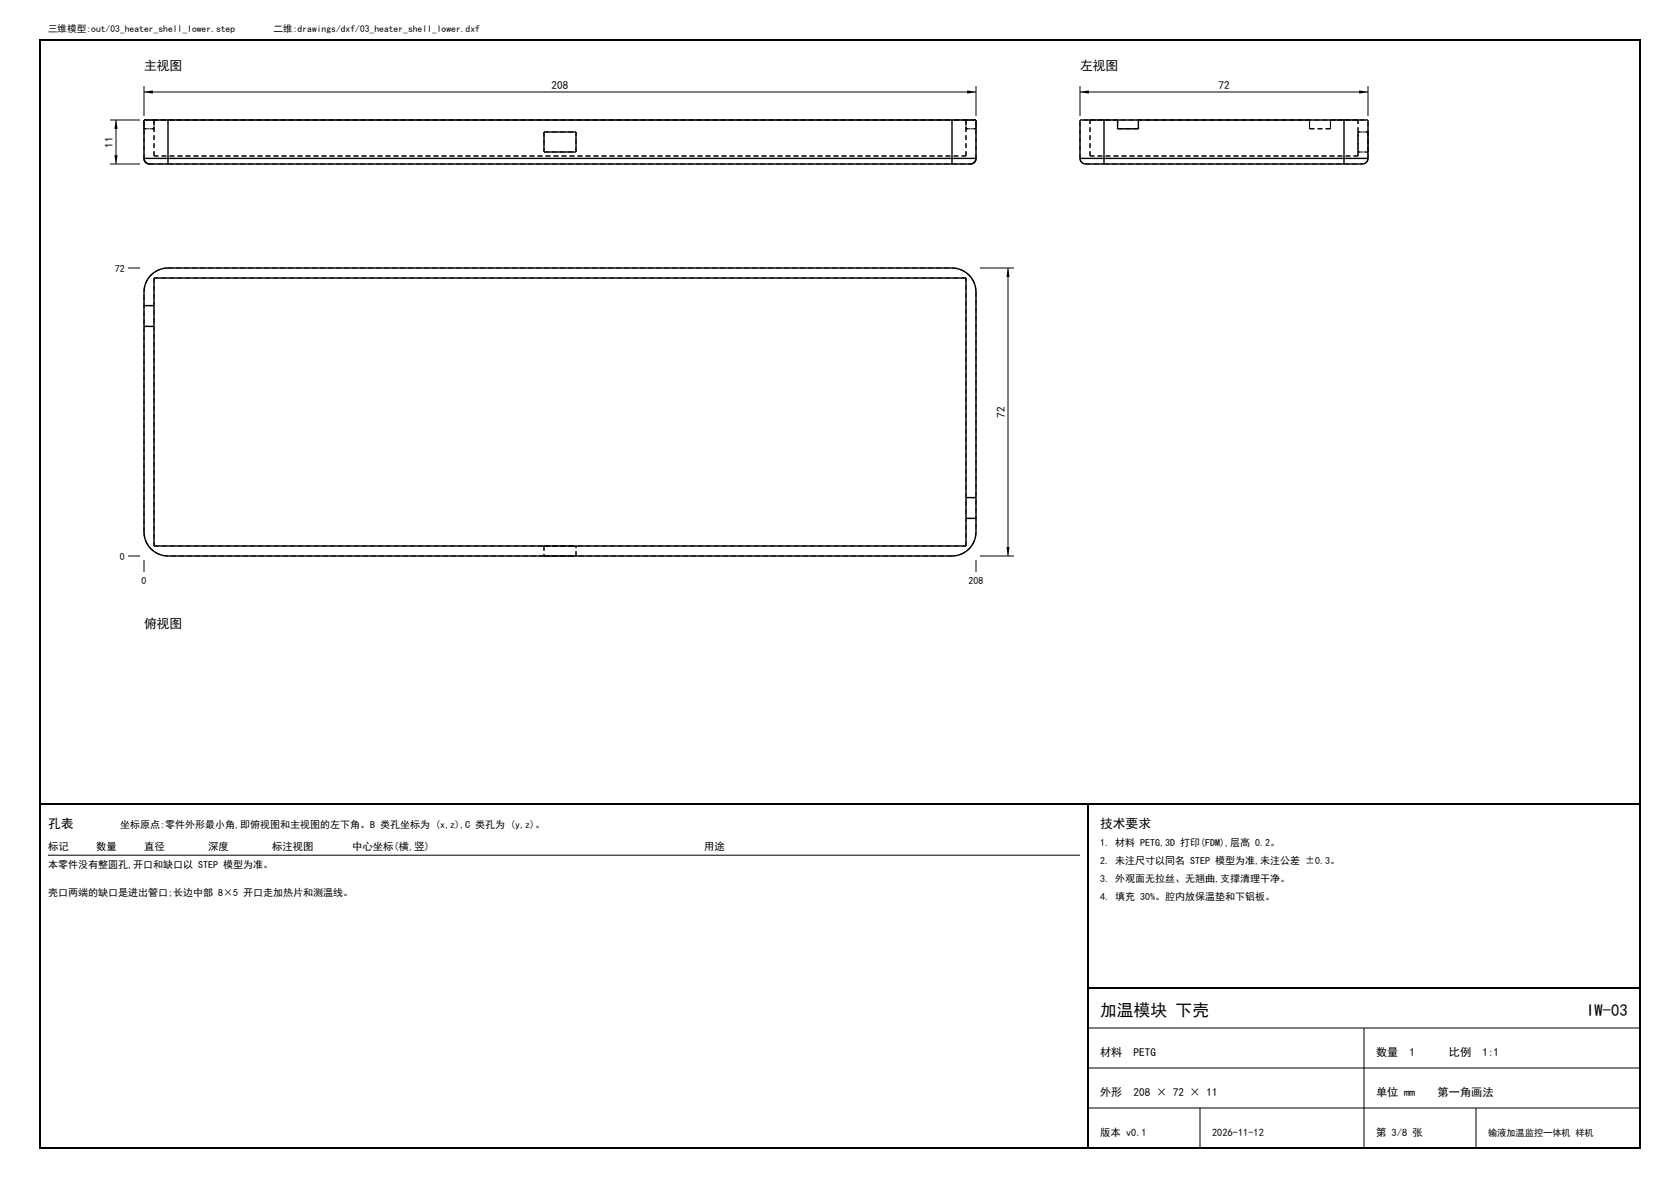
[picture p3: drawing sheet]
<svg xmlns="http://www.w3.org/2000/svg" width="420mm" height="297mm" viewBox="0 0 420 297" stroke-linecap="round" stroke-linejoin="round" font-family="sans-serif">
<path d="M10 10h400v277h-400zM10 201h400M272 201v86M272 247h138" fill="none" stroke="#000" stroke-width=".5"/>
<g fill="none" stroke="#000" stroke-width=".25" stroke-dasharray="1.2 .8" stroke-linecap="butt">
<path d="M36 32.2v-2.2M36 30v2.2M36 39.6v-9.6M36 32.2h2.5M36 30h2.5M36 30h6M36 39.6a1.4 1.4 0 0 0 1.4 1.4M38.5 30h-2.5M38.5 30h203M38.5 32.2v-2.2M38.5 32.2h-2.5M38.5 30v2.2"/>
<path d="M38.5 39v-9M38.5 39h203M42 30h196M136 38h8M136 33v5M136 33h8M144 38v-5M241.5 30h2.5M241.5 30h-203M241.5 39v-9M241.5 32.2v-2.2M241.5 30v2.2"/>
<path d="M241.5 32.2h2.5M241.5 39h-203M244 30h-2.5M244 30h-6M244 32.2v-2.2M244 30v2.2M244 39.6v-9.6M244 32.2h-2.5M244 39.6a1.4 1.4 0 0 1-1.4 1.4M270 39.6v-9.6M270 39.6a1.4 1.4 0 0 0 1.4 1.4M272.5 30h6.9"/>
<path d="M272.5 39h67M272.5 39v-9M276 30h-6M279.4 32.2h5.2M279.4 30v2.2M279.4 30h-6.9M284.6 30h54.9M284.6 32.2v-2.2M327.4 30h-42.8M327.4 30h-51.4M327.4 32.2v-2.2M327.4 32.2h5.2"/>
<path d="M327.4 30v2.2M332.6 32.2h-5.2M332.6 30v2.2M332.6 32.2v-2.2M336 30h-3.4M336 30h6M339.5 30h-6.9M339.5 39v-9M339.5 33v5M339.5 38v-5M339.5 39h-67M339.5 38h2.5"/>
<path d="M339.5 33h2.5M342 39.6v-9.6M342 33v5M342 38v-5M342 38h-2.5M342 33h-2.5M342 39.6a1.4 1.4 0 0 1-1.4 1.4M37.4 41h4.6M42 41h196M238 41h4.6M271.4 41h4.6M276 41h60"/>
<path d="M336 41h4.6M36 73a6 6 0 0 1 6-6M38.5 76.4h-2.5M38.5 69.5v67M42 67h196M238 67a6 6 0 0 1 6 6M241.5 69.5h-203M244 73v60M36 81.6h2.5M36 133v-60M38.5 136.5h203M42 139a6 6 0 0 1-6-6"/>
<path d="M136 139h8M136 136.5h8M136 136.5v2.5M144 139v-2.5M238 139h-196M241.5 136.5v-67M241.5 129.6h2.5M244 124.4h-2.5M244 133a6 6 0 0 1-6 6"/>
</g>
<g fill="none" stroke="#000" stroke-width=".35">
<path d="M36 39.6a1.79 1.79 0 0 0 2.1 1.4h3.9M36 39.6h6M42 30h-6v9.6M42 39.6v1.4M42 30h196M42 30v9.6M42 39.6h196M136 33h8v5h-8zM238 30h6v9.6M238 39.6h6M238 39.6v1.4M238 30v9.6"/>
<path d="M244 39.6a1.79 1.79 0 0 1-2.1 1.4h-3.9M270 39.6a1.79 1.79 0 0 0 2.1 1.4h3.9M270 39.6h6M276 30h-6v9.6M276 39.6v1.4M276 30h60M276 39.6h60M276 30v9.6M279.4 30v2.2h5.2v-2.2M336 30h6v9.6M336 39.6h6M336 39.6v1.4"/>
<path d="M336 30v9.6M342 39.6a1.79 1.79 0 0 1-2.1 1.4h-3.9M42 41h196M276 41h60M36 76.4h2.5M37.8 68.8a6 6 0 0 1 4.2-1.8h196a6 6 0 0 1 6 6v60a6 6 0 0 1-6 6h-196a6 6 0 0 1-6-6v-60a6 6 0 0 1 1.8-4.2zM38.5 69.5h203v67h-203zM36 81.6h2.5M241.5 129.6h2.5M241.5 124.4h2.5"/>
</g>
<g fill="none" stroke="#000" stroke-width=".25">
<path d="M27.5 30h7.5M29 30v11M36 21.5v7.5M36 23h208M244 21.5v7.5M270 23h72M270 21.5v7.5M342 21.5v7.5M27.5 41h7.5M32 67h3M245 67h8.5M252 67v72"/>
<path d="M32 139h3M36 140v3M244 140v3M245 139h8.5M12 213.8h258M272 257h138M341 257v30M272 267h138M272 277h138M300 277v10M369 277v10"/>
</g>
<path d="M29 30l.4 2.2h-.8zM36 23l2.2-.4v.8zM241.8 22.6l2.2 .4-2.2 .4zM270 23l2.2-.4v.8zM339.8 22.6l2.2 .4-2.2 .4zM28.6 38.8h.8l-.4 2.2zM252 67l.4 2.2h-.8zM251.6 136.8h.8l-.4 2.2z" fill="#000"/>
<g font-size="4.2">
<text x="275" y="254">加温模块 下壳</text>
<text x="396.5" y="254">IW-03</text>
</g>
<g font-size="3.2">
<text x="36" y="17.5">主视图</text>
<text x="270" y="17.5">左视图</text>
<text x="36" y="157">俯视图</text>
<text x="12" y="207">孔表</text>
<text x="275" y="207">技术要求</text>
</g>
<g font-size="2.8">
<text x="137.9" y="22.2">208</text>
<text x="304.6" y="22.2">72</text>
<text x="28.2" y="36.9" transform="rotate(-90 28.2 36.9)">11</text>
<text x="251.2" y="104.4" transform="rotate(-90 251.2 104.4)">72</text>
<text x="275" y="264">材料</text>
<text x="283.4" y="264">PETG</text>
<text x="344" y="264">数量</text>
<text x="352.4" y="264">1</text>
<text x="362.2" y="264">比例</text>
<text x="370.6" y="264">1:1</text>
<text x="275" y="274">外形</text>
<text x="283.4" y="274">208 × 72 × 11</text>
<text x="344" y="274">单位 mm</text>
<text x="359.4" y="274">第一角画法</text>
</g>
<g font-size="2.6">
<text x="12" y="212.5">标记</text>
<text x="24" y="212.5">数量</text>
<text x="36" y="212.5">直径</text>
<text x="52" y="212.5">深度</text>
<text x="68" y="212.5">标注视图</text>
<text x="88" y="212.5">中心坐标(横,竖)</text>
<text x="176" y="212.5">用途</text>
<text x="275" y="284">版本 v0.1</text>
<text x="303" y="284">2026-11-12</text>
<text x="344" y="284">第 3/8 张</text>
</g>
<g font-size="2.5">
<text x="28.7" y="67.9">72</text>
<text x="30" y="139.9">0</text>
<text x="35.4" y="146">0</text>
<text x="242.1" y="146">208</text>
<text x="30" y="207">坐标原点:零件外形最小角,即俯视图和主视图的左下角。B 类孔坐标为 (x,z),C 类孔为 (y,z)。</text>
<text x="275" y="211.5">1. 材料 PETG,3D 打印(FDM),层高 0.2。</text>
<text x="275" y="216">2. 未注尺寸以同名 STEP 模型为准,未注公差 ±0.3。</text>
<text x="12" y="217.1">本零件没有整圆孔,开口和缺口以 STEP 模型为准。</text>
<text x="275" y="220.5">3. 外观面无拉丝、无翘曲,支撑清理干净。</text>
<text x="12" y="224">壳口两端的缺口是进出管口;长边中部 8×5 开口走加热片和测温线。</text>
<text x="275" y="225">4. 填充 30%。腔内放保温垫和下铝板。</text>
</g>
<g font-size="2.4">
<text x="12" y="8">三维模型:out/03_heater_shell_lower.step</text>
<text x="68.4" y="8">二维:drawings/dxf/03_heater_shell_lower.dxf</text>
</g>
<text font-size="2.3" x="372" y="284">输液加温监控一体机 样机</text>
</svg>
